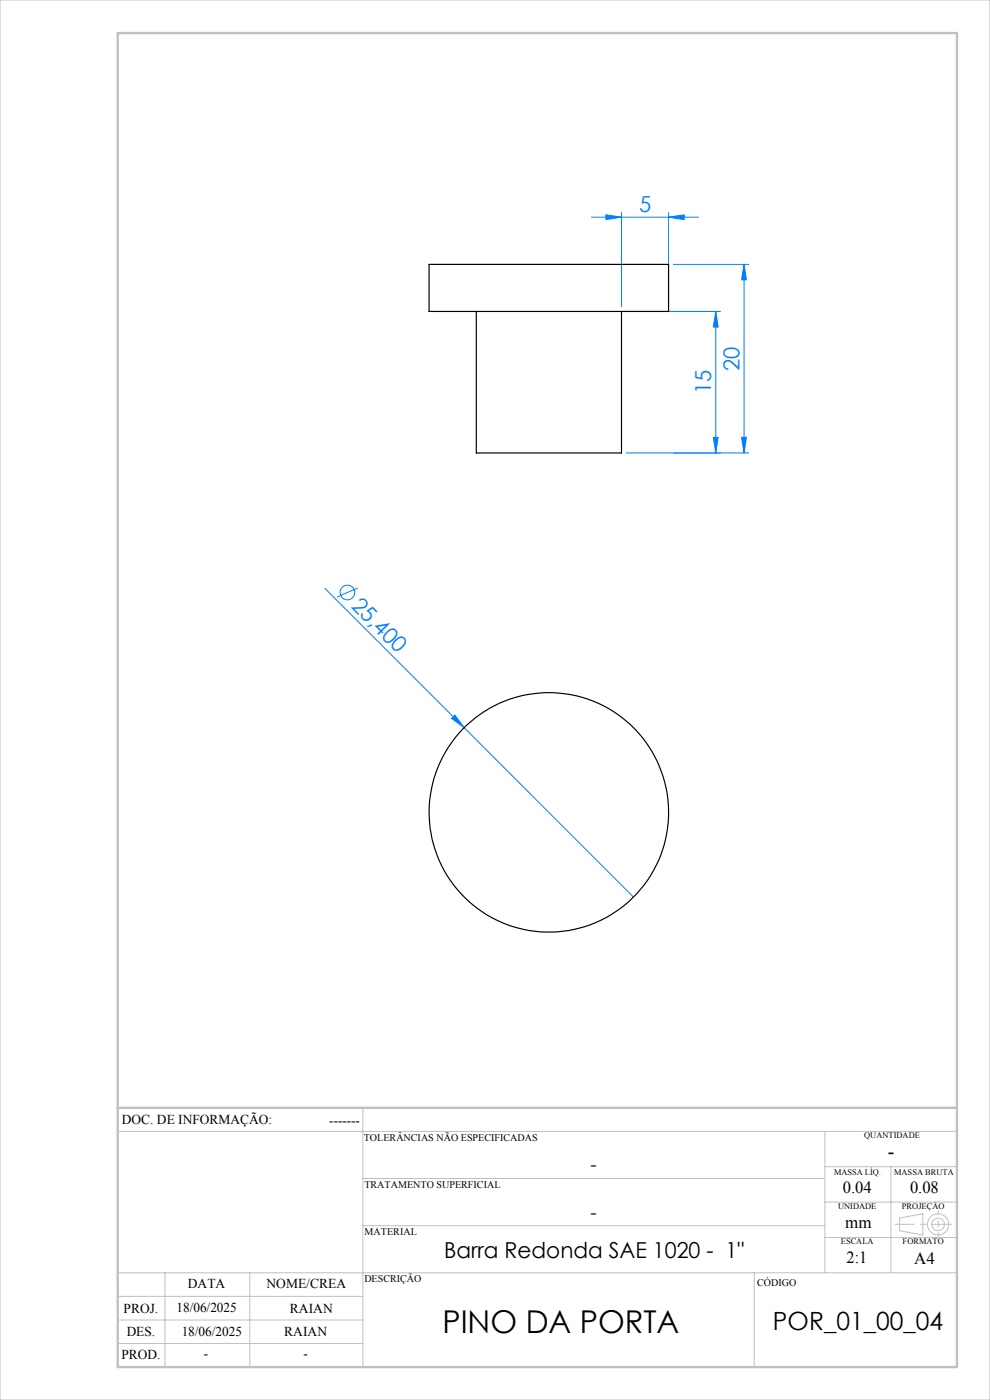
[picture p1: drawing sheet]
<svg xmlns="http://www.w3.org/2000/svg" width="210mm" height="297mm" viewBox="0 0 210 297" stroke-linecap="round" stroke-linejoin="round" font-family="sans-serif">
<g fill="none" stroke="#0080ff" stroke-width=".21">
<path d="M125.5 46.1h22.7M128.5 45.6l3.3 .5-3.3 .5zM131.8 45.1v20M141.8 46.1l3.3-.5v1zM141.8 45.1v20M142.8 56.1h16M157.8 56.1v40M157.8 56.1l.5 3.3h-1zM132.8 66.1h20M151.8 66.1l.5 3.3h-1zM151.8 66.1v30M132.8 96.1h26"/>
<path d="M151.3 92.8h1l-.5 3.3zM157.3 92.8h1l-.5 3.3zM68.9 124.8l29.6 29.6M75.9 124.7l-4.4 1.9M95.8 152.4l.7-.7 2 2.7zM98.5 154.4l35.9 35.9"/>
<circle cx="73.7" cy="125.7" r="1.55"/>
</g>
<g fill="none" stroke="#c0c0c0" stroke-width=".21">
<path d="M0 0h210v297h-210zM77 235v55M25 240h178M77 250h98M175 240v30M175 255h28M175 247.5h28M189 247.5v22.5M190.8 258.4l5-.9v4.5l-5-.9zM25 275h52M25 270h178M35 270v20"/>
<path d="M53 270v20M77 260h98M160 270v20M175 262.5h28M25 285h52M25 280h52"/>
<circle cx="199" cy="259.7" r="1.34"/>
<circle cx="199" cy="259.7" r="2.25"/>
</g>
<path d="M201.8 259.7h-11.9" fill="none" stroke="#c0c0c0" stroke-width=".21" stroke-dasharray="15.2 1.3 1.3 1.3" stroke-dashoffset="11.2"/>
<path d="M199 256.9v5.4" fill="none" stroke="#c0c0c0" stroke-width=".21" stroke-dasharray="15.2 1.3 1.3 1.3" stroke-dashoffset="14.4"/>
<path d="M25 7h178v283h-178zM25 235h178" fill="none" stroke="#c0c0c0" stroke-width=".5"/>
<g fill="#0080ff">
<path d="M95.8 152.4l.7-.7 2 2.7z"/>
<path d="M128.5 45.6l3.3 .5-3.3 .5zM141.8 46.1l3.3-.5v1z"/>
<path d="M157.3 92.8h1l-.5 3.3zM157.8 56.1l.5 3.3h-1z"/>
<path d="M151.3 92.8h1l-.5 3.3zM151.8 66.1l.5 3.3h-1z"/>
</g>
<g fill="none" stroke="#000" stroke-width=".25">
<path d="M91 56.1h50.8v10h-50.8zM101 66.1v30h30.8v-30"/>
<circle cx="116.4" cy="172.3" r="25.4"/>
</g>
<text font-size="6.7" x="93.9" y="282.7">PINO DA PORTA</text>
<text font-size="5.3" x="164" y="282.2">POR_01_00_04</text>
<g font-size="4.7" fill="#0080ff">
<text x="135.5" y="45">5</text>
<text x="150.8" y="83.6" transform="rotate(-90 150.8 83.6)">15</text>
<text x="156.8" y="78.6" transform="rotate(-90 156.8 78.6)">20</text>
<text x="74.3" y="128.7" transform="rotate(45 74.3 128.7)">25,400</text>
</g>
<text font-size="4.7" x="94.2" y="266.8">Barra Redonda SAE 1020 - 1&quot;</text>
<text font-size="4.3" x="188.3" y="245.8">-</text>
<g font-size="4">
<text x="125.2" y="248.4">-</text>
<text x="125.2" y="258.6">-</text>
</g>
<g font-size="3.6">
<text x="178.8" y="253.1">0.04</text>
<text x="193" y="253.1">0.08</text>
<text x="179.3" y="260.6">mm</text>
<text x="179.6" y="267.9">2:1</text>
<text x="193.9" y="268.1">A4</text>
</g>
<g font-size="2.9">
<text x="25.9" y="238.4">DOC. DE INFORMAÇÃO:</text>
<text x="69.8" y="238.6">-------</text>
<text x="39.9" y="273.2">DATA</text>
<text x="56.5" y="273.2">NOME/CREA</text>
<text x="26.2" y="278.6">PROJ.</text>
<text x="37.4" y="278.2">18/06/2025</text>
<text x="61.5" y="278.6">RAIAN</text>
<text x="26.9" y="283.4">DES.</text>
<text x="38.5" y="283.4">18/06/2025</text>
<text x="60.3" y="283.4">RAIAN</text>
<text x="25.7" y="288.3">PROD.</text>
<text x="43.3" y="288">-</text>
<text x="64.4" y="288">-</text>
</g>
<g font-size="2.2">
<text x="77.2" y="242.1">TOLERÂNCIAS NÃO ESPECIFICADAS</text>
<text x="77.3" y="251.9">TRATAMENTO SUPERFICIAL</text>
<text x="77.3" y="261.9">MATERIAL</text>
<text x="77.3" y="272.1">DESCRIÇÃO</text>
<text x="160.6" y="272.8">CÓDIGO</text>
</g>
<g font-size="1.8">
<text x="183.3" y="241.4">QUANTIDADE</text>
<text x="176.9" y="249.2">MASSA LÍQ.</text>
<text x="189.7" y="249.2">MASSA BRUTA</text>
<text x="177.8" y="256.5">UNIDADE</text>
<text x="191.3" y="256.5">PROJEÇÃO</text>
<text x="178.4" y="264">ESCALA</text>
<text x="191.5" y="264">FORMATO</text>
</g>
</svg>
